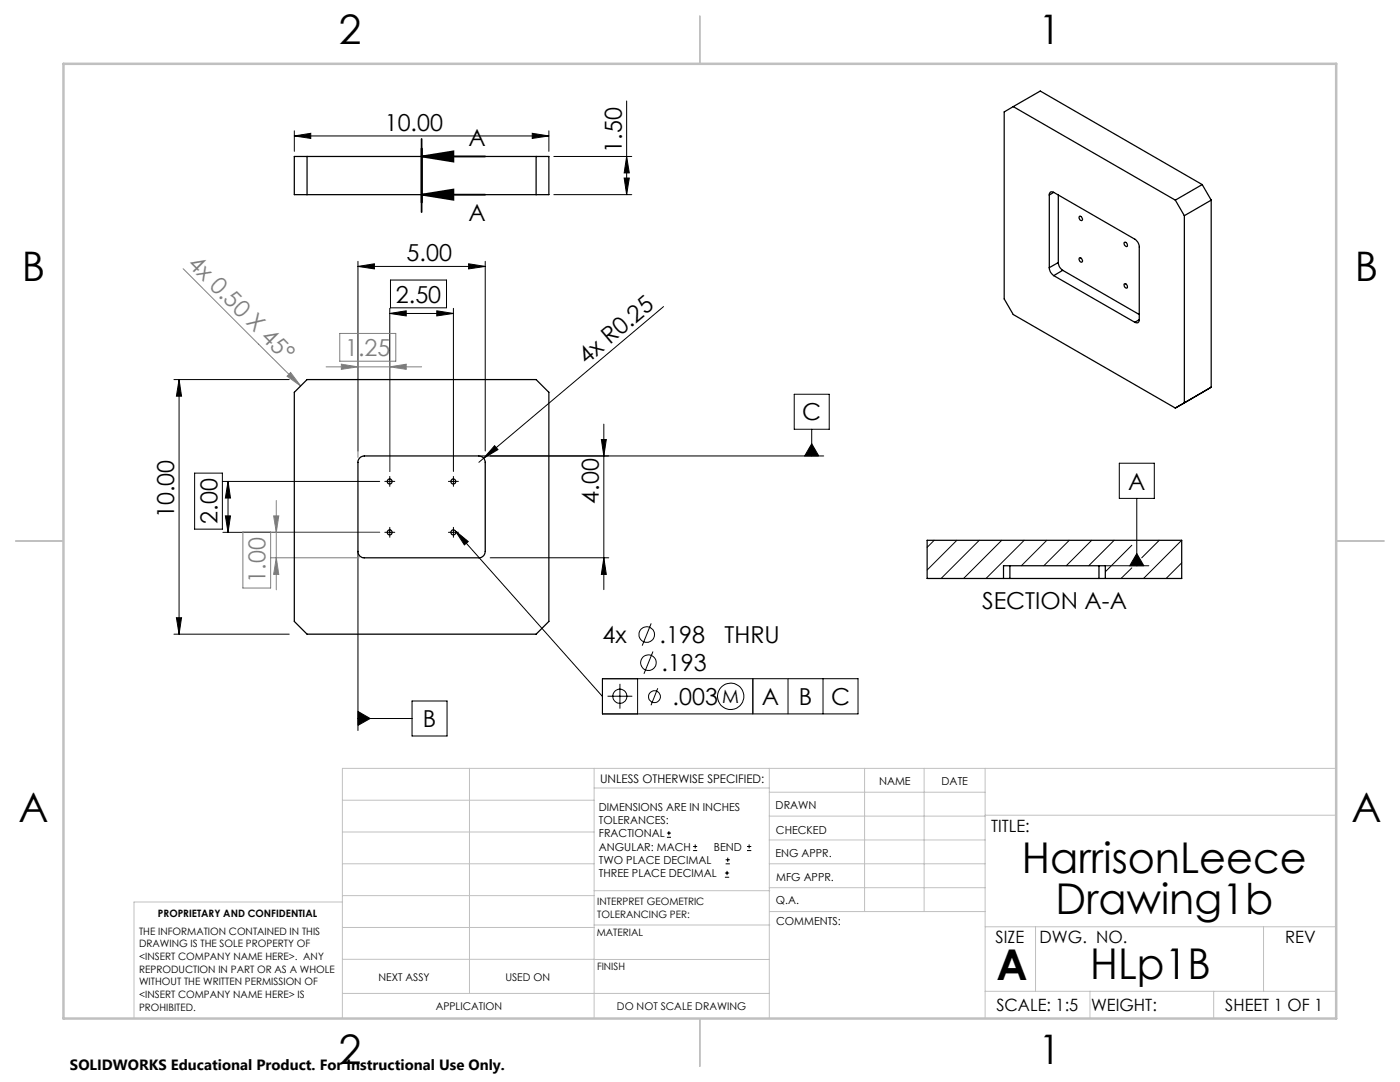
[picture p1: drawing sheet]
<svg xmlns="http://www.w3.org/2000/svg" width="279mm" height="216mm" viewBox="0 0 279 216" stroke-linecap="round" stroke-linejoin="round" font-family="sans-serif">
<g fill="none" stroke="#000" stroke-width=".2">
<path d="M58.7 27.1l3.3-.5v1zM58.7 26.1v4.1M58.7 27.1h50.8M106.2 26.6l3.3 .5-3.3 .5zM109.5 26.1v4.1M110.5 31.2h15.6M110.5 38.8h15.6M124.6 35.5h1l-.5 3.3zM125.1 20.1v18.7M125.1 31.2l.5 3.3h-1zM71.4 53.2l3.3-.6v1.1zM71.4 52.1v37.9"/>
<path d="M71.4 53.2h25.4M77.9 55.9h11.2v5.5h-11.2zM93.5 52.6l3.3 .6-3.3 .5zM96.8 52.1v37.9M34.7 75.7h23M35.7 75.7l.5 3.4h-1zM35.7 75.7v50.8M77.8 62.5l3.3-.5v1zM77.8 61.5v32.6M77.8 62.5h12.7M87.2 62l3.3 .5-3.3 .5zM90.5 61.5v32.6"/>
<path d="M132.4 61.2l-35.9 30.2M158.5 78.7h7v7h-7zM38.8 94.4h5.6v11.2h-5.6zM44.5 96.1h31.3M45.5 96.1l.5 3.3h-1zM45.5 96.1v10.1M77.3 96.1h1M77.8 95.6v1M90 96.1h1M90.5 95.6v1M95.6 91h68.8M96.5 91.4l-.9 .9"/>
<path d="M98.7 88.9l.7 .8-2.9 1.7zM120 87.7h1l-.5 3.3zM120.5 84.6v33.1M162 85.7v5.3M162 88.5l1.4 2.5h-2.8zM223.4 92.4h7v7h-7zM226.9 99.4v13.5M44.5 106.2h31.3M45 102.9h1l-.5 3.3zM71.4 110v35.8M77.3 106.2h1M77.8 105.7v1.1"/>
<path d="M90 106.2h1M90.5 105.7v1.1M90.9 105.9l29.3 33.1M90.9 105.9l2.6 2.2-.8 .6zM97.8 111.3h23.7M120.5 111.3l.5 3.3h-1zM220.6 112.9h8.7M226.9 110.5l1.4 2.4h-2.8zM34.7 126.5h23M35.2 123.3h1l-.5 3.2zM82.2 139.9h7v7h-7zM120.2 135.4h51v7.1h-51z"/>
<path d="M121.2 138.9h5M123.7 136.5v4.9M127.2 135.4v7.1M130 124.4l-1.8 4.4M130.3 130l-1.8 4.4M131.3 137.3l-1.4 3.4M150.2 135.4v7.1M157.3 135.4v7.1M164.3 135.4v7.1M71.4 143.4h10.8M71.4 142l2.5 1.4-2.5 1.3zM133.1 167.1h.8"/>
<path d="M133.1 166.2h.8M133.5 165.8v.9M138.3 169.7h.8M138.3 168.9h.8M138.7 168.5v.8M144.7 175h.8M144.7 174.2h.8M144.8 172.4h.9M144.8 171.6h.9M145.1 173.8v.8M145.2 171.1v.9M149.1 169.7h.8"/>
<path d="M149.1 168.9h.8M149.5 168.5v.8"/>
<circle cx="123.7" cy="138.9" r="1.41"/>
<circle cx="129.1" cy="126.6" r="1.56"/>
<circle cx="129.4" cy="132.2" r="1.56"/>
<circle cx="130.6" cy="139" r="1.18"/>
<circle cx="145.8" cy="138.9" r="2.62"/>
</g>
<path d="M84.1 31.2l6.4-1v2zM84.1 38.8l6.4-1v2.1zM84.1 31.2h12.7M84.1 27.7v14.6M84.1 38.8h12.7" fill="none" stroke="#000" stroke-width=".35"/>
<g fill="none" stroke="#808080" stroke-width=".2">
<path d="M36.5 53.6l23.5 23.4M58 74.3l2 2.7-2.7-1.9zM65.1 73.2h19M67.8 66.5h11.2v5.6h-11.2zM68.1 72.7l3.3 .5-3.3 .5zM71.4 72.2v19.1M77.8 72.2v21.9M77.8 73.2l3.3-.5v1zM55.1 99.9v17.8M48.5 106.2h5.5v11.1h-5.5zM54.1 111.3h17.6M54.1 106.2h21.7"/>
<path d="M54.6 102.9h1l-.5 3.3zM55.1 111.3l.5 3.3h-1z"/>
</g>
<g fill="none" stroke="#000" stroke-width=".2" stroke-dasharray="15.2 1.3 1.3 1.3">
<path d="M77.3 96.1h-.5M77.8 95.6v-.5M77.8 96.6v.4M78.3 96.1h.5M90 96.1h-.5M90.5 95.6v-.5M90.5 96.6v.4M91 96.1h.5M77.3 106.2h-.5M77.8 105.7v-.5M77.8 106.7v.5M78.3 106.2h.5"/>
<path d="M90 106.2h-.5M90.5 105.7v-.5M90.5 106.7v.5M91 106.2h.5"/>
</g>
<g fill="none" stroke="#c0c0c0" stroke-width=".2">
<path d="M68.3 159.7h50.3M93.7 153.3v44.9M118.6 153.3v49.9M118.6 157.2h34.9M153.5 153.3v49.9M153.5 158.1h43.1M172.5 153.3v28.6M184.4 153.3v28.6M196.6 153.3v49.9M266.7 153.3h-198.4v49.9M68.3 178.7h50.3M68.3 172.4h50.3"/>
<path d="M68.3 166h50.3M68.3 180h-41.6v23.2M118.6 177.7h35M153.5 167.6h43.1M153.5 162.8h43.1M153.5 172.4h43.1M153.5 177.1h43.1M196.6 162.7h70.1M68.3 198.2h85.2M68.3 191.4l85.2 .1M68.3 185.1h50.3M118.6 184.6h35"/>
<path d="M153.6 181.9h43M196.6 197.8h70.1M196.6 184.9h70.1M206.7 184.9v12.9M217.5 197.8v5.4M242.2 197.8v5.4M252.2 184.9v12.9"/>
</g>
<path d="M139.7 3.2v9.5M3.1 107.9h9.6M266.7 107.9h9.5M139.7 203.2v9.6" fill="none" stroke="#c0c0c0" stroke-width=".25"/>
<path d="M12.7 12.7h254v190.5h-254z" fill="none" stroke="#c0c0c0" stroke-width=".5"/>
<g fill="#000">
<path d="M98.7 88.9l.7 .8-2.9 1.7z"/>
<path d="M84.1 31.2l6.4-1v2zM84.1 38.8l6.4-1v2.1z"/>
<path d="M125.1 31.2l.5 3.3h-1zM124.6 35.5h1l-.5 3.3z"/>
<path d="M71.4 53.2l3.3-.6v1.1zM93.5 52.6l3.3 .6-3.3 .5zM77.8 62.5l3.3-.5v1zM87.2 62l3.3 .5-3.3 .5zM58.7 27.1l3.3-.5v1zM106.2 26.6l3.3 .5-3.3 .5z"/>
<path d="M90.9 105.9l2.6 2.2-.8 .6zM71.4 142l2.5 1.4-2.5 1.3zM162 88.5l1.4 2.5h-2.8zM226.9 110.5l1.4 2.4h-2.8z"/>
<path d="M35.2 123.3h1l-.5 3.2zM35.7 75.7l.5 3.4h-1zM120.5 111.3l.5 3.3h-1zM120 87.7h1l-.5 3.3zM45 102.9h1l-.5 3.3zM45.5 96.1l.5 3.3h-1z"/>
</g>
<g fill="#808080">
<path d="M58 74.3l2 2.7-2.7-1.9z"/>
<path d="M77.8 73.2l3.3-.5v1zM68.1 72.7l3.3 .5-3.3 .5z"/>
<path d="M55.1 111.3l.5 3.3h-1zM54.6 102.9h1l-.5 3.3z"/>
</g>
<g fill="none" stroke="#000" stroke-width=".25">
<path d="M58.7 31.2h50.8v7.6h-50.8zM61.3 31.2v7.6M107 31.2v7.6M202.2 21.3l-1.8 1v37.4l1.8 3.1 32.4 18.6M202.2 21.3l32.4 18.6M202.2 21.3l5.4-3.1 32.3 18.6M209.4 38.9v14.5M210.3 38.4l16.2 9.3a1.91 1.91 0 0 1 .9 1.6v14.5M210.3 38.4a.54 .54 0 0 0-.6-.1 .54 .54 0 0 0-.3 .6M210.3 38.4l-.9 .5M211.2 38.9v13.5M234.6 39.9l1.8 3.1"/>
<path d="M239.9 36.8l-5.3 3.1M239.9 36.8l1.8 3.1M241.7 39.9l-5.3 3.1M241.7 39.9v37.4M209.4 53.4a1.91 1.91 0 0 0 .9 1.6M210.3 55l16.2 9.3M211.2 52.4a1.91 1.91 0 0 0 .9 1.5M211.2 52.4l-1.8 1M212.1 53.9l15.3 8.9M212.1 53.9l-1.8 1.1M215.4 43.2a.51 .51 0 0 1 .5 .2 .51 .51 0 0 1 0 .6 .63 .63 0 0 1-.5-.8zM215.4 51.5a.51 .51 0 0 1 .5 .2 .51 .51 0 0 1 0 .6 .63 .63 0 0 1-.5-.8z"/>
<path d="M224.4 48.4a.5 .5 0 0 1 .5 .2 .5 .5 0 0 1-.1 .6 .63 .63 0 0 1-.4-.8zM224.4 56.7a.5 .5 0 0 1 .5 .2 .5 .5 0 0 1-.1 .6 .63 .63 0 0 1-.4-.8zM236.4 43v37.4M58.7 78.3l2.6-2.6h45.7l2.5 2.6v45.7l-2.5 2.5h-45.7l-2.6-2.5zM227.4 63.8a.54 .54 0 0 1-.3 .6 .54 .54 0 0 1-.6-.1M227.4 63.8l-.9 .5M241.7 77.3l-5.3 3.1M241.7 77.3l-7.1 4.1M71.8 91.4l.9-.4h22.9a1.33 1.33 0 0 1 1.2 1.3v17.7a1.26 1.26 0 0 1-1.2 1.3h-22.9a1.21 1.21 0 0 1-1.3-1.3v-18zM236.4 80.4l-1.8 1M200.3 115.4h1.2M200.3 115.4v-2.5h20.3v2.5"/>
<path d="M200.3 115.4h-15.3v-7.6h50.8v7.6h-15.2M201.5 115.4h17.8M201.5 112.9v2.5M219.3 115.4h1.3M219.3 112.9v2.5"/>
<circle cx="77.8" cy="96.1" r=".5"/>
<circle cx="90.5" cy="96.1" r=".5"/>
<circle cx="77.8" cy="106.2" r=".5"/>
<circle cx="90.5" cy="106.2" r=".5"/>
</g>
<g fill="none" stroke="#000" stroke-width=".2">
<path d="M186.4 107.8l-1.4 1.4M191 107.8l-6 5.9M195.4 107.8l-7.6 7.6M199.9 107.8l-7.6 7.6M204.4 107.8l-7.6 7.6M208.9 107.8l-5.1 5.1M213.4 107.8l-5.1 5.1M217.9 107.8l-5.1 5.1M222.4 107.8l-5.1 5.1M225.9 108.8l-5.3 5.3M225.9 113.3l-2.2 2.1M231.4 107.8l-3.5 3.5"/>
<path d="M235.8 107.8l-7.6 7.6M235.8 112.3l-3.1 3.1"/>
</g>
<g font-size="8.5">
<text x="203.9" y="174.2">HarrisonLeece</text>
<text x="210.6" y="182.3">Drawing1b</text>
<text x="198.9" y="195.5">A</text>
<text x="217.6" y="195.4">HLp1B</text>
</g>
<g font-size="8.1">
<text x="67.6" y="8.9">2</text>
<text x="207.3" y="8.9">1</text>
<text x="4.4" y="56.1">B</text>
<text x="270.4" y="56.1">B</text>
<text x="3.7" y="164.1">A</text>
<text x="269.7" y="164.1">A</text>
<text x="67.6" y="212.4">2</text>
<text x="207.3" y="212.4">1</text>
</g>
<g font-size="4.7">
<text x="76.8" y="26.1">10.00</text>
<text x="93.5" y="29.1">A</text>
<text x="124.1" y="30.5" transform="rotate(-90 124.1 30.5)">1.50</text>
<text x="93.5" y="44.1">A</text>
<text x="81.2" y="52.1">5.00</text>
<text x="79" y="60.4">2.50</text>
<text x="117" y="72.8" transform="rotate(-40 117 72.8)">4x R0.25</text>
<text x="160.1" y="83.9">C</text>
<text x="119.5" y="100.5" transform="rotate(-90 119.5 100.5)">4.00</text>
<text x="225.2" y="97.7">A</text>
<text x="34.7" y="103.4" transform="rotate(-90 34.7 103.4)">10.00</text>
<text x="43.4" y="104.5" transform="rotate(-90 43.4 104.5)">2.00</text>
<text x="196" y="121.4">SECTION A-A</text>
<text x="120.3" y="128.3">4x</text>
<text x="131.7" y="128.3">.198</text>
<text x="144.6" y="128.3">THRU</text>
<text x="132" y="133.9">.193</text>
<text x="134.2" y="140.7">.003</text>
<text x="152" y="140.7">A</text>
<text x="159.4" y="140.7">B</text>
<text x="165.9" y="140.7">C</text>
<text x="84.4" y="145.1">B</text>
</g>
<g font-size="4.7" fill="#808080">
<text x="37.3" y="52.9" transform="rotate(45 37.3 52.9)">4x 0.50 X 45°</text>
<text x="68.9" y="71">1.25</text>
<text x="53" y="116.3" transform="rotate(-90 53 116.3)">1.00</text>
</g>
<text font-size="3.7" x="144.2" y="140.2">M</text>
<g font-size="3.4">
<text x="197.8" y="166">TITLE:</text>
<text x="198.7" y="188.1">SIZE</text>
<text x="207.5" y="188.1">DWG. NO.</text>
<text x="256.5" y="188.2">REV</text>
<text x="198.8" y="201.7">SCALE: 1:5</text>
<text x="217.7" y="201.8">WEIGHT:</text>
<text x="244.5" y="201.7">SHEET 1 OF 1</text>
</g>
<text font-size="3" x="14" y="213.5">SOLIDWORKS Educational Product. For Instructional Use Only.</text>
<text font-size="2.4" x="119.8" y="156.2">UNLESS OTHERWISE SPECIFIED:</text>
<g font-size="2.2">
<text x="119.5" y="161.8">DIMENSIONS ARE IN INCHES</text>
<text x="154.8" y="161.4">DRAWN</text>
<text x="175.4" y="156.6">NAME</text>
<text x="187.9" y="156.7">DATE</text>
<text x="119.5" y="164.4">TOLERANCES:</text>
<text x="119.5" y="167.1">FRACTIONAL</text>
<text x="154.9" y="166.3">CHECKED</text>
<text x="119.5" y="169.7">ANGULAR: MACH</text>
<text x="119.5" y="172.4">TWO PLACE DECIMAL</text>
<text x="142.5" y="169.7">BEND</text>
<text x="154.8" y="171">ENG APPR.</text>
<text x="119.5" y="175">THREE PLACE DECIMAL</text>
<text x="154.9" y="175.7">MFG APPR.</text>
<text x="154.9" y="180.4">Q.A.</text>
<text x="154.9" y="184.6">COMMENTS:</text>
</g>
<g font-size="2.1">
<text x="75.5" y="195.7">NEXT ASSY</text>
<text x="100.9" y="195.7">USED ON</text>
<text x="86.9" y="201.5">APPLICATION</text>
<text x="123.1" y="201.6">DO NOT SCALE DRAWING</text>
</g>
<g font-size="2">
<text x="31.5" y="182.9">PROPRIETARY AND CONFIDENTIAL</text>
<text x="119.2" y="180.6">INTERPRET GEOMETRIC</text>
<text x="119.2" y="183.1">TOLERANCING PER:</text>
<text x="27.8" y="186.5">THE INFORMATION CONTAINED IN THIS</text>
<text x="27.8" y="189">DRAWING IS THE SOLE PROPERTY OF</text>
<text x="27.8" y="191.6">&lt;INSERT COMPANY NAME HERE&gt;. ANY</text>
<text x="119.1" y="186.7">MATERIAL</text>
<text x="27.8" y="194.1">REPRODUCTION IN PART OR AS A WHOLE</text>
<text x="27.8" y="196.6">WITHOUT THE WRITTEN PERMISSION OF</text>
<text x="119.1" y="193.5">FINISH</text>
<text x="27.8" y="199.1">&lt;INSERT COMPANY NAME HERE&gt; IS</text>
<text x="27.8" y="201.7">PROHIBITED.</text>
</g>
</svg>
